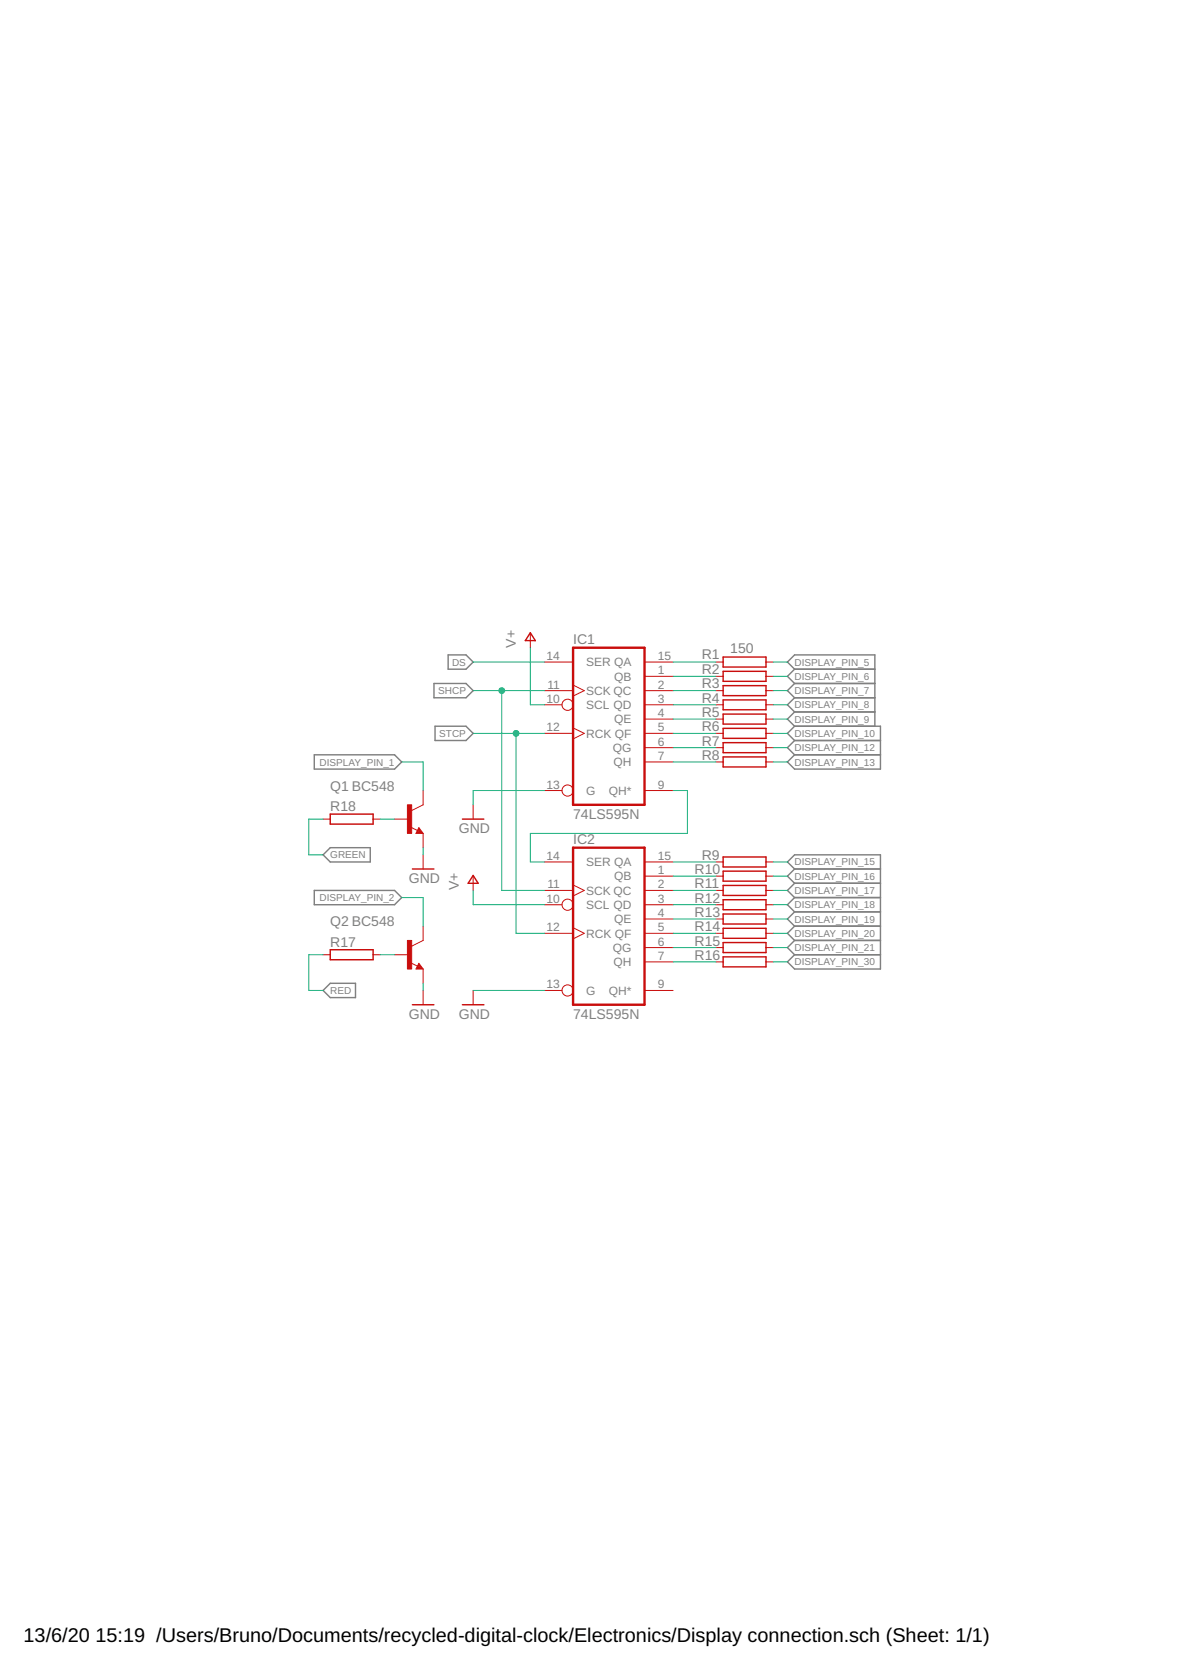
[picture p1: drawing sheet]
<svg xmlns="http://www.w3.org/2000/svg" width="210mm" height="297mm" viewBox="0 0 210 297" stroke-linecap="round" stroke-linejoin="round" font-family="sans-serif">
<g fill="none" stroke="#808080" stroke-width=".25">
<path d="M79.7 116.4h3.1l1.3 1.3-1.3 1.3h-3.1zM141.2 119h14.3M141.2 119l-1.2-1.3 1.2-1.3h14.3v12.7M141.2 119l-1.2 1.2 1.2 1.3M55.9 134.2h14.2l1.3 1.2-1.3 1.3h-14.2zM77.1 121.5h5.7l1.3 1.3-1.3 1.2h-5.7zM77.3 129.1h5.5l1.3 1.3-1.3 1.2h-5.5zM141.2 124h14.3M141.2 121.5h14.3M141.2 131.6h15.3M141.2 129.1h15.3v7.6h-15.3l-1.2-1.3 1.2-1.2M141.2 121.5l-1.2 1.3 1.2 1.2"/>
<path d="M141.2 124l-1.2 1.3 1.2 1.3M141.2 126.6h14.3M141.2 126.6l-1.2 1.2 1.2 1.3M141.2 129.1l-1.2 1.3 1.2 1.2M141.2 131.6l-1.2 1.3 1.2 1.3M141.2 134.2h15.3M55.9 158.3h14.2l1.3 1.3-1.3 1.2h-14.2zM57.4 152l1.3-1.3h7.1v2.5h-7.1zM141.2 154.5l-1.2-1.3 1.2-1.2h15.3v20.3h-15.3l-1.2-1.3 1.2-1.3M141.2 154.5h15.3M141.2 154.5l-1.2 1.2 1.2 1.3M141.2 157h15.3"/>
<path d="M141.2 157l-1.2 1.3 1.2 1.3M141.2 159.6h15.3M141.2 159.6l-1.2 1.2 1.2 1.3M57.4 176.1l1.3-1.3h4.5v2.5h-4.5zM141.2 162.1h15.3M141.2 162.1l-1.2 1.3 1.2 1.2M141.2 164.6h15.3M141.2 164.6l-1.2 1.3 1.2 1.3M141.2 167.2h15.3M141.2 167.2l-1.2 1.2 1.2 1.3M141.2 169.7h15.3"/>
</g>
<path d="M101.9 115.1h12.7v28h-12.7zM101.9 150.7h12.7v27.9h-12.7z" fill="none" stroke="#c90d0c" stroke-width=".42"/>
<g fill="none" stroke="#c90d0c" stroke-width=".18">
<path d="M94.3 112.6v2.5M96.8 117.7h5.1M114.6 117.7h5M127.3 117.7h1.2M136.1 117.7h1.3M96.8 122.8h5.1M96.8 125.3h3.1M96.8 130.4h5.1M101.9 121.8l1.9 1-1.9 .9M101.9 129.4l1.9 1-1.9 1M114.6 120.2h5M114.6 122.8h5"/>
<path d="M114.6 125.3h5M114.6 127.8h5M114.6 130.4h5M114.6 132.9h5M114.6 135.4h5M127.3 120.2h1.2M127.3 122.8h1.2M127.3 125.3h1.2M127.3 127.8h1.2M127.3 130.4h1.2M127.3 132.9h1.2M127.3 135.4h1.2"/>
<path d="M136.1 120.2h1.3M136.1 122.8h1.3M136.1 125.3h1.3M136.1 127.8h1.3M136.1 130.4h1.3M136.1 132.9h1.3M136.1 135.4h1.3M57.4 145.6h1.3M66.3 145.6h1.3M70.1 145.6h2.6M73 147l1.2 .6M74.4 147.1l.8 1h-1.3z"/>
<path d="M75.2 140.5v2.6l-2 1M75.2 148.1v2.6M75.2 152v2.5M84.1 143.1v2.5M84.1 155.7v2.6M96.8 140.5h3.1M96.8 158.3h5.1M96.8 153.2h5.1M101.9 157.3l1.9 1-1.9 1M114.6 140.5h5M114.6 155.7h5M114.6 158.3h5"/>
<path d="M114.6 153.2h5M127.3 155.7h1.2M127.3 158.3h1.2M127.3 153.2h1.2M136.1 155.7h1.3M136.1 158.3h1.3M136.1 153.2h1.3M57.4 169.7h1.3M66.3 169.7h1.3M70.1 169.7h2.6M73 171.1l1.2 .6M74.4 171.2l.8 1.1h-1.3z"/>
<path d="M75.2 164.6v2.6l-2 1M75.2 172.3v2.5M75.2 176.1v2.5M84.1 176.1v2.5M96.8 160.8h3.1M96.8 165.9h5.1M96.8 176.1h3.1M101.9 164.9l1.9 1-1.9 1M114.6 160.8h5M114.6 163.4h5M114.6 165.9h5M114.6 168.4h5"/>
<path d="M114.6 171h5M114.6 176.1h5M127.3 160.8h1.2M127.3 163.4h1.2M127.3 165.9h1.2M127.3 168.4h1.2M127.3 171h1.2M136.1 160.8h1.3M136.1 163.4h1.3M136.1 165.9h1.3M136.1 168.4h1.3M136.1 171h1.3"/>
<circle cx="100.9" cy="125.3" r=".99"/>
<circle cx="100.9" cy="140.5" r=".99"/>
<circle cx="100.9" cy="160.8" r=".99"/>
<circle cx="100.9" cy="176.1" r=".99"/>
</g>
<g fill="none" stroke="#c90d0c" stroke-width=".25">
<path d="M94.3 112.5l.8 1.4h-1.7zM128.5 116.8h7.6v1.8h-7.6zM128.5 119.3h7.6v1.8h-7.6zM128.5 121.9h7.6v1.8h-7.6zM128.5 124.4h7.6v1.8h-7.6zM128.5 126.9h7.6v1.8h-7.6zM128.5 129.5h7.6v1.8h-7.6zM128.5 132h7.6v1.8h-7.6zM128.5 134.6h7.6v1.7h-7.6zM58.7 144.7h7.6v1.8h-7.6zM73.3 154.5h3.8M74.4 147.6l.2 .3h-.4l.2-.5 .6 .6h-.8"/>
<path d="M82.2 145.6h3.8M84.1 155.6l.9 1.4h-1.8zM128.5 152.3h7.6v1.8h-7.6zM128.5 154.9h7.6v1.7h-7.6zM128.5 157.4h7.6v1.8h-7.6zM128.5 159.9h7.6v1.8h-7.6zM58.7 168.8h7.6v1.8h-7.6zM73.3 178.6h3.8M74.4 171.7l.2 .3h-.4l.2-.5 .6 .6h-.8M82.2 178.6h3.8M128.5 162.5h7.6v1.8h-7.6zM128.5 165h7.6v1.8h-7.6z"/>
<path d="M128.5 167.6h7.6v1.7h-7.6zM128.5 170.1h7.6v1.8h-7.6z"/>
</g>
<g fill="#c90d0c" stroke="#c90d0c" stroke-width=".18">
<path d="M72.4 143.1h.8v5h-.8z"/>
<path d="M72.4 167.2h.8v5.1h-.8z"/>
</g>
<g fill="none" stroke="#0dab76" stroke-width=".18">
<path d="M84.1 117.7h12.7M94.3 115.1v10.2h2.5M119.6 117.7h7.7M137.4 117.7h2.6M71.4 135.4h3.8v5.1M84.1 122.8h12.7M84.1 130.4h12.7M89.2 122.8v35.5h7.6M91.7 130.4v35.5h5.1M119.6 120.2h7.7M119.6 122.8h7.7M119.6 125.3h7.7"/>
<path d="M119.6 127.8h7.7M119.6 130.4h7.7M119.6 132.9h7.7M119.6 135.4h7.7M137.4 120.2h2.6M137.4 122.8h2.6M137.4 125.3h2.6M137.4 127.8h2.6M137.4 130.4h2.6M137.4 132.9h2.6M137.4 135.4h2.6M57.4 145.6h-2.5v6.4h2.5"/>
<path d="M67.6 145.6h2.5M71.4 159.6h3.8v5M75.2 150.7v1.3M84.1 158.3v2.5h12.7M96.8 140.5h-12.7v2.6M119.6 140.5h2.6v7.6h-27.9v5.1h2.5M119.6 153.2h7.7M119.6 155.7h7.7M119.6 158.3h7.7M137.4 153.2h2.6M137.4 155.7h2.6M137.4 158.3h2.6"/>
<path d="M57.4 169.7h-2.5v6.4h2.5M67.6 169.7h2.5M75.2 174.8v1.3M84.1 176.1h12.7M119.6 160.8h7.7M119.6 163.4h7.7M119.6 165.9h7.7M119.6 168.4h7.7M119.6 171h7.7M137.4 160.8h2.6M137.4 163.4h2.6M137.4 165.9h2.6"/>
<path d="M137.4 168.4h2.6M137.4 171h2.6"/>
</g>
<g fill="#0dab76" stroke="#0dab76" stroke-width=".18">
<circle cx="89.2" cy="122.8" r=".51"/>
<circle cx="91.7" cy="130.4" r=".51"/>
</g>
<g font-size="3.5">
<text x="4.2" y="291.8">13/6/20</text>
<text x="17" y="291.8">15:19 /Users/Bruno/Documents/recycled-digital-clock/Electronics/Display connection.sch (Sheet: 1/1)</text>
</g>
<g font-size="2.5" fill="#808080">
<text x="91.7" y="115.1" transform="rotate(-90 91.7 115.1)">V+</text>
<text x="101.9" y="114.5">IC1</text>
<text x="124.7" y="117.2">R1</text>
<text x="124.7" y="119.7">R2</text>
<text x="129.8" y="116.2">150</text>
<text x="124.7" y="122.3">R3</text>
<text x="124.7" y="124.9">R4</text>
<text x="124.7" y="127.5">R5</text>
<text x="124.7" y="130">R6</text>
<text x="124.7" y="132.6">R7</text>
<text x="124.7" y="135.1">R8</text>
<text x="58.7" y="140.5">Q1 BC548</text>
<text x="58.7" y="144.2">R18</text>
<text x="81.6" y="148.1">GND</text>
<text x="101.9" y="145.6">74LS595N</text>
<text x="101.9" y="150">IC2</text>
<text x="123.4" y="155.4">R10</text>
<text x="124.7" y="152.9">R9</text>
<text x="72.7" y="157">GND</text>
<text x="81.6" y="158.3" transform="rotate(-90 81.6 158.3)">V+</text>
<text x="123.4" y="157.9">R11</text>
<text x="123.4" y="160.5">R12</text>
<text x="58.7" y="164.6">Q2 BC548</text>
<text x="123.4" y="163">R13</text>
<text x="123.4" y="165.6">R14</text>
<text x="58.7" y="168.3">R17</text>
<text x="123.4" y="168.1">R15</text>
<text x="123.4" y="170.6">R16</text>
<text x="72.7" y="181.1">GND</text>
<text x="81.6" y="181.1">GND</text>
<text x="101.9" y="181.1">74LS595N</text>
</g>
<g font-size="2.1" fill="#808080">
<text x="97.2" y="117.3">14</text>
<text x="104.2" y="118.4">SER QA</text>
<text x="116.9" y="119.9">1</text>
<text x="116.9" y="117.3">15</text>
<text x="97.2" y="124.9">10</text>
<text x="97.3" y="122.4">11</text>
<text x="104.2" y="123.5">SCK QC</text>
<text x="109.1" y="121">QB</text>
<text x="116.9" y="122.4">2</text>
<text x="116.9" y="124.9">3</text>
<text x="97.2" y="130">12</text>
<text x="104.2" y="126.1">SCL QD</text>
<text x="104.2" y="131.1">RCK QF</text>
<text x="109.1" y="128.6">QE</text>
<text x="116.9" y="127.5">4</text>
<text x="116.9" y="130">5</text>
<text x="108.9" y="133.7">QG</text>
<text x="109" y="136.2">QH</text>
<text x="116.9" y="132.6">6</text>
<text x="116.9" y="135.1">7</text>
<text x="97.2" y="140.2">13</text>
<text x="104.2" y="141.3">G</text>
<text x="108.2" y="141.3">QH*</text>
<text x="116.9" y="140.2">9</text>
<text x="97.2" y="152.9">14</text>
<text x="104.2" y="154">SER QA</text>
<text x="116.9" y="155.4">1</text>
<text x="116.9" y="152.9">15</text>
<text x="97.2" y="160.5">10</text>
<text x="97.3" y="157.9">11</text>
<text x="104.2" y="161.6">SCL QD</text>
<text x="104.2" y="159.1">SCK QC</text>
<text x="109.1" y="156.5">QB</text>
<text x="116.9" y="157.9">2</text>
<text x="116.9" y="160.5">3</text>
<text x="97.2" y="165.6">12</text>
<text x="104.2" y="166.7">RCK QF</text>
<text x="109.1" y="164.1">QE</text>
<text x="116.9" y="163">4</text>
<text x="116.9" y="165.6">5</text>
<text x="108.9" y="169.2">QG</text>
<text x="109" y="171.7">QH</text>
<text x="116.9" y="168.1">6</text>
<text x="116.9" y="170.6">7</text>
<text x="97.2" y="175.7">13</text>
<text x="104.2" y="176.8">G</text>
<text x="108.2" y="176.8">QH*</text>
<text x="116.9" y="175.7">9</text>
</g>
<g font-size="1.8" fill="#808080">
<text x="80.3" y="118.3">DS</text>
<text x="141.2" y="118.3">DISPLAY_PIN_5</text>
<text x="77.9" y="123.4">SHCP</text>
<text x="141.2" y="120.9">DISPLAY_PIN_6</text>
<text x="141.2" y="123.4">DISPLAY_PIN_7</text>
<text x="141.2" y="125.9">DISPLAY_PIN_8</text>
<text x="78.1" y="131">STCP</text>
<text x="141.2" y="128.5">DISPLAY_PIN_9</text>
<text x="141.2" y="131">DISPLAY_PIN_10</text>
<text x="56.8" y="136.1">DISPLAY_PIN_1</text>
<text x="141.2" y="133.5">DISPLAY_PIN_12</text>
<text x="141.2" y="136.1">DISPLAY_PIN_13</text>
<text x="58.7" y="152.6">GREEN</text>
<text x="141.2" y="153.9">DISPLAY_PIN_15</text>
<text x="56.8" y="160.2">DISPLAY_PIN_2</text>
<text x="141.2" y="156.4">DISPLAY_PIN_16</text>
<text x="141.2" y="158.9">DISPLAY_PIN_17</text>
<text x="141.2" y="161.5">DISPLAY_PIN_18</text>
<text x="141.2" y="164">DISPLAY_PIN_19</text>
<text x="141.2" y="166.5">DISPLAY_PIN_20</text>
<text x="141.2" y="169.1">DISPLAY_PIN_21</text>
<text x="141.2" y="171.6">DISPLAY_PIN_30</text>
<text x="58.7" y="176.7">RED</text>
</g>
</svg>
